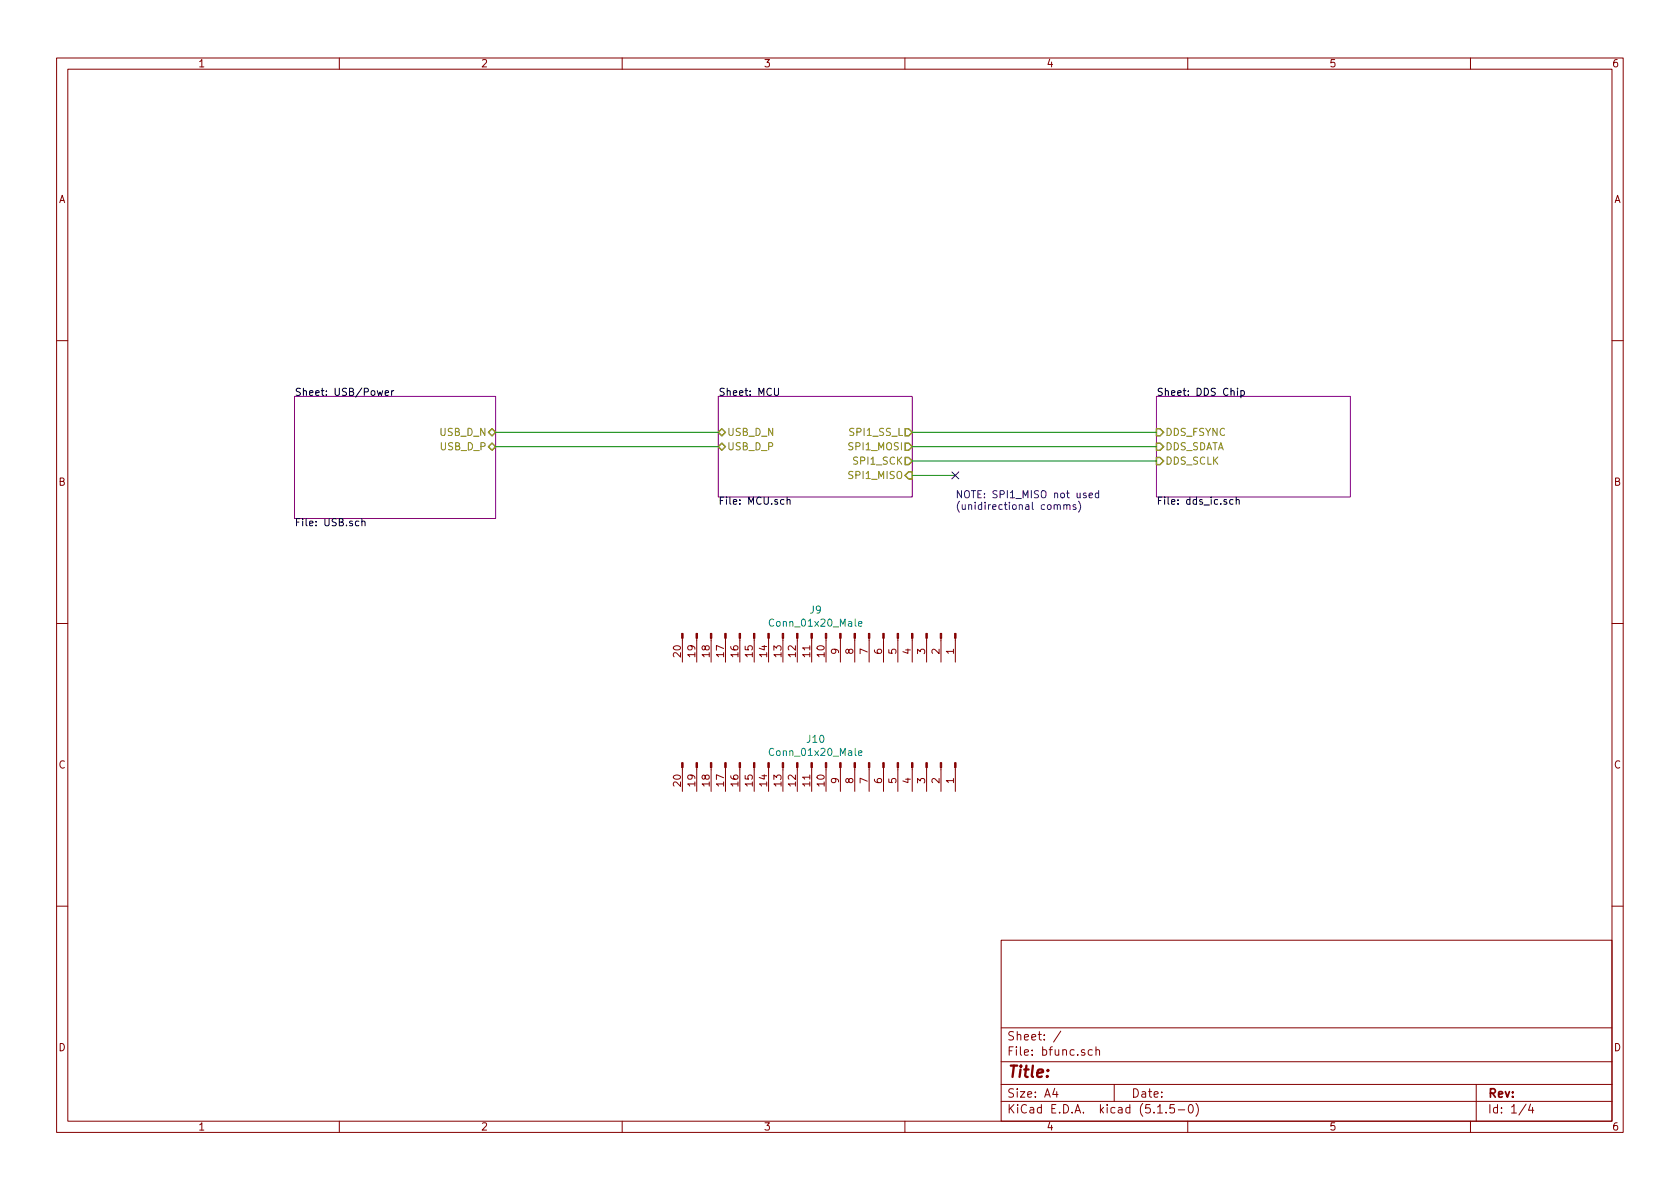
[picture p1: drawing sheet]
EESchema Schematic File Version 4
EELAYER 30 0
EELAYER END
$Descr A4 11693 8268
encoding utf-8
Sheet 1 4
Title ""
Date ""
Rev ""
Comp ""
Comment1 ""
Comment2 ""
Comment3 ""
Comment4 ""
$EndDescr
$Sheet
S 8050 2750 1350 700 
U 5E344A1B
F0 "DDS Chip" 50
F1 "dds_ic.sch" 50
F2 "DDS_FSYNC" I L 8050 3000 50 
F3 "DDS_SDATA" I L 8050 3100 50 
F4 "DDS_SCLK" I L 8050 3200 50 
$EndSheet
$Sheet
S 5000 2750 1350 700 
U 5E381CE2
F0 "MCU" 50
F1 "MCU.sch" 50
F2 "USB_D_N" B L 5000 3000 50 
F3 "USB_D_P" B L 5000 3100 50 
F4 "SPI1_SS_L" O R 6350 3000 50 
F5 "SPI1_SCK" O R 6350 3200 50 
F6 "SPI1_MISO" I R 6350 3300 50 
F7 "SPI1_MOSI" O R 6350 3100 50 
$EndSheet
Wire Wire Line
	6350 3100 8050 3100
Wire Wire Line
	8050 3000 6350 3000
Wire Wire Line
	6350 3200 8050 3200
Wire Wire Line
	6350 3300 6650 3300
NoConn ~ 6650 3300
Text Notes 6650 3550 0    50   ~ 0
NOTE: SPI1_MISO not used\n(unidirectional comms)
$Sheet
S 2050 2750 1400 850 
U 5E4A0C9F
F0 "USB/Power" 50
F1 "USB.sch" 50
F2 "USB_D_P" B R 3450 3100 50 
F3 "USB_D_N" B R 3450 3000 50 
$EndSheet
Wire Wire Line
	3450 3000 5000 3000
Wire Wire Line
	5000 3100 3450 3100
$Comp
L Connector:Conn_01x20_Male J9
U 1 1
P 5750 4400
F 0 "J9" V 5585 4328 50  0000 C CNN
F 1 "Conn_01x20_Male" V 5676 4328 50  0000 C CNN
F 2 "Connector_PinHeader_2.54mm:PinHeader_1x20_P2.54mm_Vertical" H 5750 4400 50  0001 C CNN
F 3 "~" H 5750 4400 50  0001 C CNN
	1    5750 4400
	0    1    1    0   
$EndComp
$Comp
L Connector:Conn_01x20_Male J10
U 1 1
P 5750 5300
F 0 "J10" V 5585 5228 50  0000 C CNN
F 1 "Conn_01x20_Male" V 5676 5228 50  0000 C CNN
F 2 "Connector_PinHeader_2.54mm:PinHeader_1x20_P2.54mm_Vertical" H 5750 5300 50  0001 C CNN
F 3 "~" H 5750 5300 50  0001 C CNN
	1    5750 5300
	0    1    1    0   
$EndComp
$EndSCHEMATC
